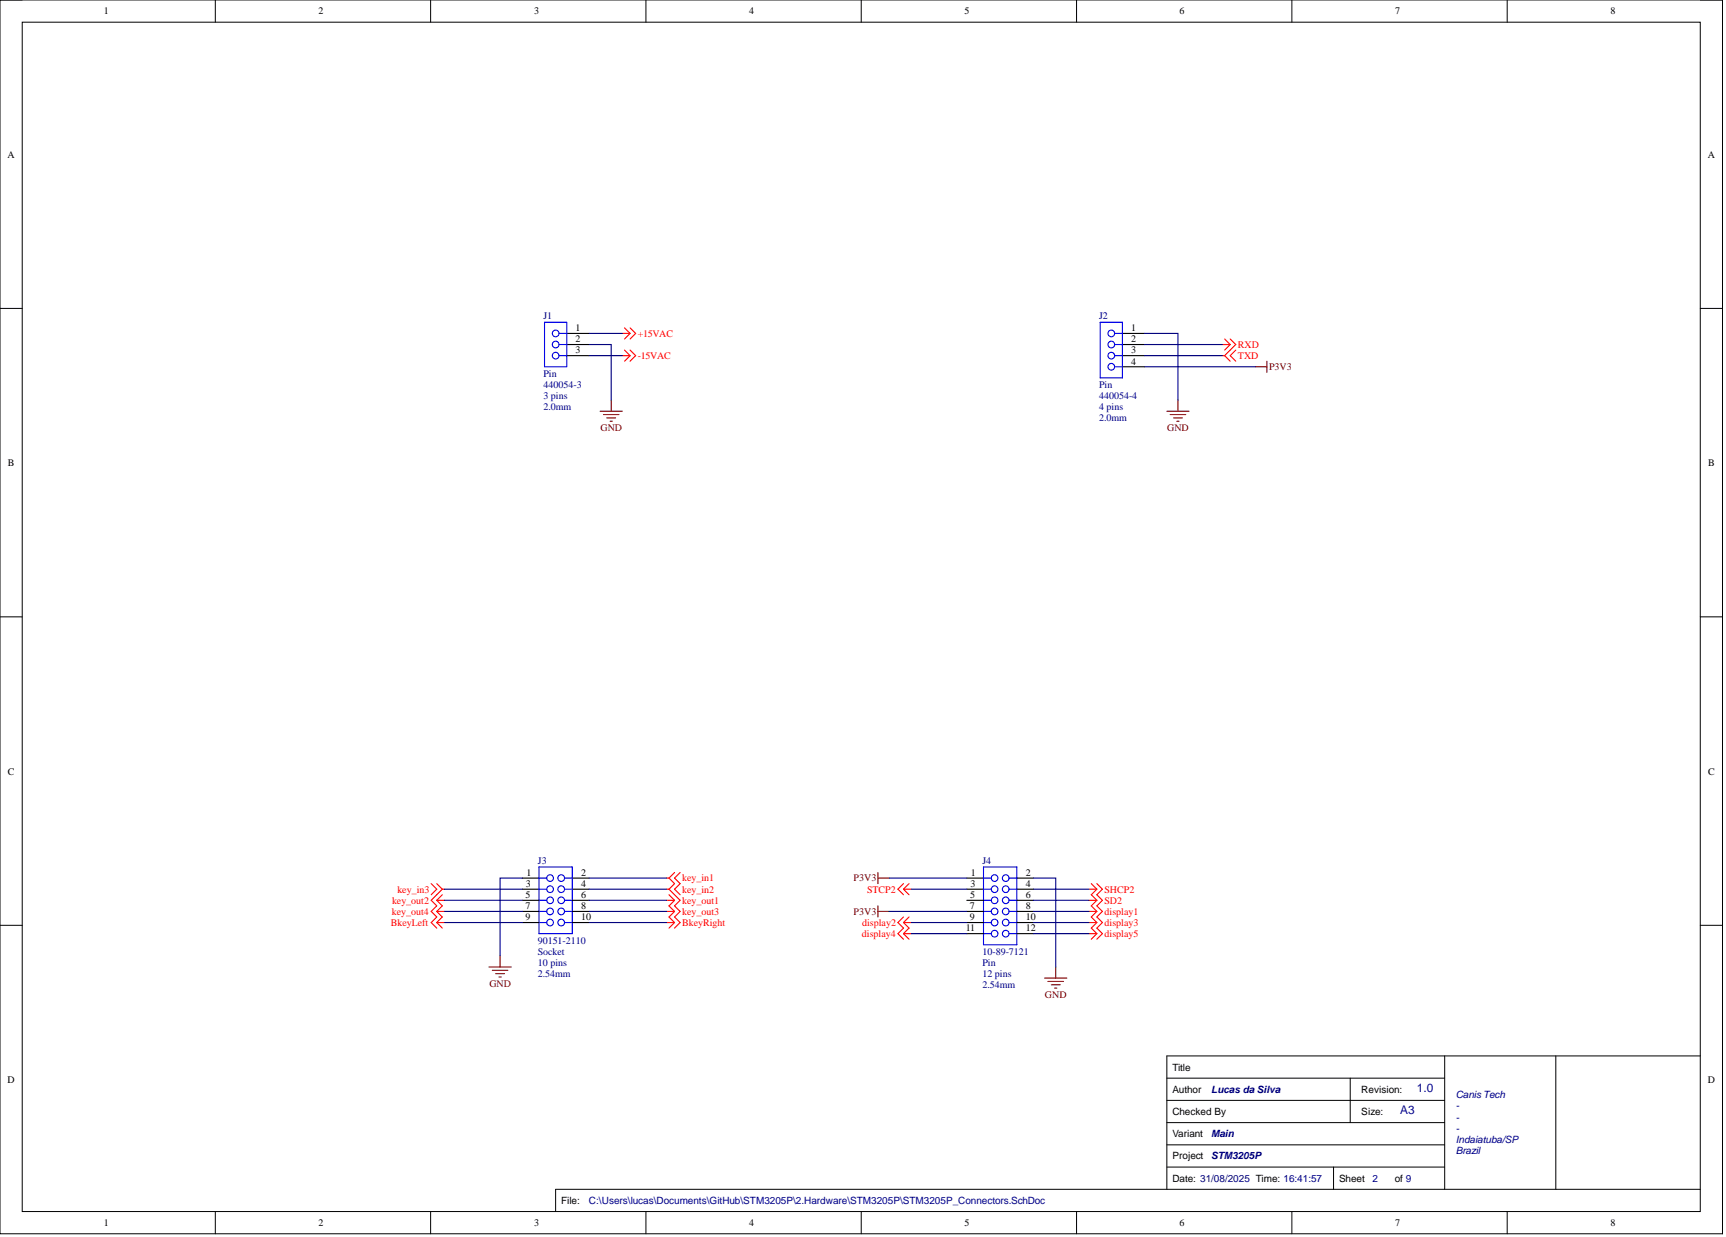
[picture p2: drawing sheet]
<svg xmlns="http://www.w3.org/2000/svg" width="393mm" height="282mm" viewBox="0 0 393 282" stroke-linecap="round" stroke-linejoin="round" font-family="sans-serif">
<g fill="none" stroke="#000" stroke-width=".23">
<path d="M0 0h392.5v281.1h-392.5zM0 0h5.1M49.1 0v5.1M98.1 0v5.1M147.2 0v5.1M196.3 0v5.1M245.3 0v5.1M294.4 0v5.1M343.5 0v5.1M387.5 0h5v5.1M5.1 5.1h382.4v271h-382.4zM0 70.3h5.1"/>
<path d="M387.5 70.3h5M0 140.6h5.1M387.5 140.6h5M0 210.8h5.1M387.5 210.8h5M265.9 245.7h63.3M265.9 250.7h63.3M265.9 255.8h63.3M307.7 245.7v10.1M329.2 240.6v30.4M354.6 240.6v30.4M387.5 240.6h-121.6v30.4"/>
<path d="M49.1 276.1v5M98.1 276.1v5M147.2 276.1v5M196.3 276.1v5M245.3 276.1v5M265.9 265.9h63.3M265.9 260.9h63.3M294.4 276.1v5M303.9 265.9v5.1M343.5 276.1v5M387.5 271h-260.9v5.1M392.5 276.1v5"/>
</g>
<g fill="none" stroke="#f00" stroke-width=".25">
<path d="M141.8 76h1.8M142.3 74.7l1.3 1.3M142.3 79.8l1.3 1.2M143.6 76l-1.3 1.2M143.6 74.7l1.3 1.3-1.3 1.2M143.6 79.8l1.3 1.2-1.3 1.3M278.6 78.5h1.8M279.1 77.2l1.3 1.3M280.4 78.5l-1.3 1.3M280.4 77.2l1.2 1.3-2.5 2.5M281.6 79.8l-1.2 1.2 1.2 1.3M141.8 81h1.8"/>
<path d="M143.6 81l-1.3 1.3M278.6 81h.5M279.1 81l1.3 1.3M153.7 198.8l-1.2 1.3M155 198.8l-1.3 1.3 1.3 1.3-1.3 1.2 1.3 1.3M98.3 201.4l1.2 1.2-1.2 1.3M99.5 201.4l1.3 1.2M99.5 205.1l1.3 1.3-1.3 1.3M99.5 205.1h1.8M99.5 207.7l1.3 1.2-1.3 1.3M99.5 207.7h1.8M99.5 210.2h1.8"/>
<path d="M99.5 210.2l1.3 1.3M100.8 202.6h.5M100.8 202.6l-2.5 2.5 1.2 1.3-1.2 1.3 1.2 1.2-1.2 1.3 1.2 1.3M100.8 203.9l-1.3 1.2M152 200.1h.5M152 202.6h.5M152 205.1h1.7M152 207.7h1.7M152 210.2h1.7M152.5 200.1l1.2 1.3-1.2 1.2M152.5 202.6l2.5 2.5-1.3 1.3 1.3 1.3-1.3 1.2 1.3 1.3-1.3 1.3M152.5 203.9l1.2 1.2"/>
<path d="M153.7 205.1l-1.2 1.3 1.2 1.3M153.7 207.7l-1.2 1.2 1.2 1.3M153.7 210.2l-1.2 1.3M205.9 202.6h1.8M205.9 210.2h1.8M205.9 202.6l1.3 1.3M205.9 201.4l-1.3 1.2 1.3 1.3M205.9 210.2l1.3 1.3-1.3 1.2M205.9 208.9l-1.3 1.3 1.3 1.3-1.3 1.2 1.3 1.3M205.9 212.7l1.3 1.3M205.9 212.7h1.8M207.2 201.4l-1.3 1.2"/>
<path d="M207.2 208.9l-1.3 1.3M248.2 202.6h1.8M248.2 205.1h1.8M248.2 207.7h1.8M248.2 210.2h1.8M248.2 212.7h1.8M248.7 201.4l1.3 1.2M250 202.6l-1.3 1.3 1.3 1.2M250 201.4l1.2 1.2-1.2 1.3 1.2 1.2-1.2 1.3 1.2 1.3-1.2 1.2 1.2 1.3-1.2 1.3 1.2 1.2-1.2 1.3M250 205.1l-1.3 1.3 1.3 1.3M250 207.7l-1.3 1.2 1.3 1.3M250 210.2l-1.3 1.3 1.3 1.2"/>
<path d="M250 212.7l-1.3 1.3"/>
</g>
<g fill="none" stroke="#800000" stroke-width=".25">
<path d="M136.8 93.7h5M137.5 94.5h3.6M138.3 95.2h2M139 96h.5M139.3 91.2v2.5M265.9 93.7h5.1M266.7 94.5h3.5M267.4 95.2h2.1M268.2 96h.5M268.5 91.2v2.5M286.2 83.6h2.5M288.7 82.3v2.5"/>
<path d="M200.1 198.8v2.6M114 217.8v2.5M200.1 206.4v2.5M200.1 200.1h2.5M200.1 207.7h2.5M111.4 220.3h5.1M112.2 221.1h3.5M113 221.9h2M113.7 222.6h.5M238.1 222.9h5M238.8 223.6h3.6M239.6 224.4h2"/>
<path d="M240.3 225.2h.5M240.6 220.3v2.6"/>
</g>
<g fill="none" stroke="#000" stroke-width=".25">
<path d="M129.2 78.5h5M129.2 76h5M255.8 78.5h5.1M255.8 76h5.1M129.2 81h5M255.8 81h5.1M255.8 83.6h5.1M119 202.6h3.8M119 200.1h3.8M119 205.1h3.8M119 207.7h3.8M119 210.2h3.8"/>
<path d="M130.4 202.6h3.8M130.4 200.1h3.8M130.4 205.1h3.8M130.4 207.7h3.8M130.4 210.2h3.8M220.3 202.6h3.8M220.3 200.1h3.8M220.3 205.1h3.8M220.3 207.7h3.8M220.3 210.2h3.8M220.3 212.7h3.8M231.7 202.6h3.8"/>
<path d="M231.7 200.1h3.8M231.7 205.1h3.8M231.7 207.7h3.8M231.7 210.2h3.8M231.7 212.7h3.8"/>
</g>
<g fill="none" stroke="#00f" stroke-width=".25">
<path d="M124.1 73.4h5.1v10.2h-5.1zM127.4 78.5h1.8M127.4 76h1.8M250.7 73.4h5.1v12.7h-5.1zM254 78.5h1.8M254 76h1.8M127.4 81h1.8M254 83.6h1.8M254 81h1.8M122.8 197.6h7.6v15.1h-7.6zM224.1 197.6h7.6v17.7h-7.6zM122.8 202.6h1.8"/>
<path d="M122.8 200.1h1.8M122.8 205.1h1.8M122.8 207.7h1.8M122.8 210.2h1.8M128.7 202.6h1.7M128.7 200.1h1.7M128.7 205.1h1.7M128.7 207.7h1.7M128.7 210.2h1.7M224.1 202.6h1.8M224.1 200.1h1.8M224.1 212.7h1.8"/>
<path d="M224.1 205.1h1.8M224.1 207.7h1.8M224.1 210.2h1.8M230 202.6h1.7M230 200.1h1.7M230 212.7h1.7M230 205.1h1.7M230 207.7h1.7M230 210.2h1.7"/>
<circle cx="126.6" cy="78.5" r=".76"/>
<circle cx="126.6" cy="76" r=".76"/>
<circle cx="253.3" cy="78.5" r=".76"/>
<circle cx="253.3" cy="76" r=".76"/>
<circle cx="126.6" cy="81" r=".76"/>
<circle cx="253.3" cy="81" r=".76"/>
<circle cx="253.3" cy="83.6" r=".76"/>
<circle cx="125.4" cy="202.6" r=".76"/>
<circle cx="125.4" cy="205.2" r=".76"/>
<circle cx="125.4" cy="210.2" r=".76"/>
<circle cx="125.4" cy="200.1" r=".76"/>
<circle cx="125.4" cy="207.7" r=".76"/>
<circle cx="127.9" cy="202.6" r=".76"/>
<circle cx="127.9" cy="205.2" r=".76"/>
<circle cx="127.9" cy="210.2" r=".76"/>
<circle cx="127.9" cy="200.1" r=".76"/>
<circle cx="127.9" cy="207.7" r=".76"/>
<circle cx="226.7" cy="202.6" r=".76"/>
<circle cx="226.7" cy="210.2" r=".76"/>
<circle cx="226.7" cy="205.2" r=".76"/>
<circle cx="226.7" cy="200.1" r=".76"/>
<circle cx="226.7" cy="212.7" r=".76"/>
<circle cx="226.7" cy="207.7" r=".76"/>
<circle cx="229.2" cy="202.6" r=".76"/>
<circle cx="229.2" cy="205.2" r=".76"/>
<circle cx="229.2" cy="210.2" r=".76"/>
<circle cx="229.2" cy="200.1" r=".76"/>
<circle cx="229.2" cy="212.7" r=".76"/>
<circle cx="229.2" cy="207.7" r=".76"/>
</g>
<g fill="none" stroke="#000080" stroke-width=".25">
<path d="M134.2 78.5h5.1v12.7M134.2 76h7.6M260.9 76h7.6v15.2M260.9 78.5h17.7M134.2 81h7.6M260.9 81h17.7M260.9 83.6h25.3M101.3 210.2h17.7M101.3 207.7h17.7M101.3 205.1h17.7M101.3 202.6h17.7M119 200.1h-5v17.7"/>
<path d="M134.2 210.2h17.8M134.2 207.7h17.8M134.2 205.1h17.8M134.2 202.6h17.8M134.2 200.1h17.8M202.6 207.7h17.7M202.6 200.1h17.7M207.7 210.2h12.6M207.7 202.6h12.6M207.7 212.7h12.6M235.5 200.1h5.1v20.2M235.5 210.2h12.7"/>
<path d="M235.5 207.7h12.7M235.5 205.1h12.7M235.5 202.6h12.7M235.5 212.7h12.7"/>
</g>
<g font-size="2.7" fill="#000080">
<text x="322.9" y="248.9">1.0</text>
<text x="319.1" y="253.9">A3</text>
</g>
<g font-size="2.3">
<text x="23.7" y="3.3">1</text>
<text x="72.6" y="3.3">2</text>
<text x="121.7" y="3.3">3</text>
<text x="170.7" y="3.3">4</text>
<text x="219.8" y="3.3">5</text>
<text x="268.8" y="3.3">6</text>
<text x="317.9" y="3.3">7</text>
<text x="367" y="3.3">8</text>
<text x="1.7" y="35.9">A</text>
<text x="389.2" y="35.9">A</text>
<text x="131.2" y="75.5">1</text>
<text x="257.8" y="75.5">1</text>
<text x="131.2" y="78">2</text>
<text x="131.2" y="80.5">3</text>
<text x="257.8" y="78">2</text>
<text x="257.8" y="80.5">3</text>
<text x="257.8" y="83.1">4</text>
<text x="1.8" y="106.2">B</text>
<text x="389.3" y="106.2">B</text>
<text x="1.8" y="176.5">C</text>
<text x="389.3" y="176.5">C</text>
<text x="119.8" y="202.1">3</text>
<text x="120" y="199.6">1</text>
<text x="132.5" y="202.1">4</text>
<text x="132.5" y="199.6">2</text>
<text x="221.1" y="202.1">3</text>
<text x="221.3" y="199.6">1</text>
<text x="233.8" y="202.1">4</text>
<text x="233.8" y="199.6">2</text>
<text x="119.7" y="207.2">7</text>
<text x="119.7" y="209.7">9</text>
<text x="119.8" y="204.6">5</text>
<text x="132.5" y="204.6">6</text>
<text x="132.5" y="207.2">8</text>
<text x="132.5" y="209.7">10</text>
<text x="221.1" y="207.2">7</text>
<text x="221.1" y="209.7">9</text>
<text x="221.1" y="204.6">5</text>
<text x="233.8" y="204.6">6</text>
<text x="233.8" y="207.2">8</text>
<text x="233.8" y="209.7">10</text>
<text x="220.1" y="212.2">11</text>
<text x="233.8" y="212.2">12</text>
<text x="267.2" y="243.9">Title</text>
<text x="1.7" y="246.8">D</text>
<text x="267.2" y="249">Author</text>
<text x="310.2" y="249">Revision:</text>
<text x="389.2" y="246.8">D</text>
<text x="267.2" y="254.1">Checked By</text>
<text x="310.2" y="254.1">Size:</text>
<text x="267.2" y="259.1">Variant</text>
<text x="267.2" y="269.3">Date: 31/08/2025 Time: 16:41:57</text>
<text x="267.2" y="264.2">Project</text>
<text x="305.2" y="269.3">Sheet</text>
<text x="317.8" y="269.3">of 9</text>
<text x="127.9" y="274.3">File:</text>
<text x="23.7" y="279.4">1</text>
<text x="72.6" y="279.4">2</text>
<text x="121.7" y="279.4">3</text>
<text x="170.7" y="279.4">4</text>
<text x="219.8" y="279.4">5</text>
<text x="268.8" y="279.4">6</text>
<text x="317.9" y="279.4">7</text>
<text x="367" y="279.4">8</text>
</g>
<g font-size="2.3" fill="#000080">
<text x="123.8" y="72.7">J1</text>
<text x="250.5" y="72.7">J2</text>
<text x="123.8" y="85.9">Pin</text>
<text x="123.8" y="88.4">440054-3</text>
<text x="250.5" y="88.4">Pin</text>
<text x="123.8" y="90.9">3 pins</text>
<text x="123.8" y="93.5">2.0mm</text>
<text x="250.5" y="90.9">440054-4</text>
<text x="250.5" y="93.5">4 pins</text>
<text x="250.5" y="96">2.0mm</text>
<text x="122.6" y="196.8">J3</text>
<text x="223.9" y="196.8">J4</text>
<text x="122.6" y="215">90151-2110</text>
<text x="122.6" y="217.6">Socket</text>
<text x="122.6" y="220.1">10 pins</text>
<text x="223.9" y="217.6">10-89-7121</text>
<text x="223.9" y="220.1">Pin</text>
<text x="122.6" y="222.6">2.54mm</text>
<text x="223.9" y="222.6">12 pins</text>
<text x="223.9" y="225.2">2.54mm</text>
<text x="331.8" y="250.3">Canis Tech</text>
<text x="331.8" y="252.8">-</text>
<text x="331.8" y="255.3">-</text>
<text x="331.8" y="257.9">-</text>
<text x="331.8" y="260.4">Indaiatuba/SP</text>
<text x="331.8" y="262.9">Brazil</text>
<text x="312.8" y="269.3">2</text>
<text x="134.2" y="274.3">C:\Users\lucas\Documents\GitHub\STM3205P\2.Hardware\STM3205P\STM3205P_Connectors.SchDoc</text>
</g>
<g font-size="2.3" fill="#f00">
<text x="145.4" y="76.7">+15VAC</text>
<text x="145.4" y="81.8">-15VAC</text>
<text x="282.1" y="81.8">TXD</text>
<text x="282.1" y="79.3">RXD</text>
<text x="90.6" y="203.4">key_in3</text>
<text x="155.5" y="200.8">key_in1</text>
<text x="155.5" y="203.4">key_in2</text>
<text x="197.6" y="203.4">STCP2</text>
<text x="251.7" y="203.4">SHCP2</text>
<text x="89.3" y="208.4">key_out4</text>
<text x="89.4" y="205.9">key_out2</text>
<text x="155.5" y="205.9">key_out1</text>
<text x="155.5" y="208.4">key_out3</text>
<text x="251.7" y="205.9">SD2</text>
<text x="251.7" y="208.4">display1</text>
<text x="89.1" y="211">BkeyLeft</text>
<text x="155.5" y="211">BkeyRight</text>
<text x="196.4" y="213.5">display4</text>
<text x="196.5" y="211">display2</text>
<text x="251.7" y="211">display3</text>
<text x="251.7" y="213.5">display5</text>
</g>
<g font-size="2.3" fill="#800000">
<text x="289.2" y="84.3">P3V3</text>
<text x="136.8" y="98.3">GND</text>
<text x="266" y="98.3">GND</text>
<text x="194.5" y="200.8">P3V3</text>
<text x="194.5" y="208.4">P3V3</text>
<text x="111.5" y="224.9">GND</text>
<text x="238.1" y="227.4">GND</text>
</g>
<g font-size="2.3" fill="#007">
<text x="276.1" y="249">Lucas da Silva</text>
<text x="276.1" y="259.1">Main</text>
<text x="276.1" y="264.2">STM3205P</text>
</g>
</svg>
